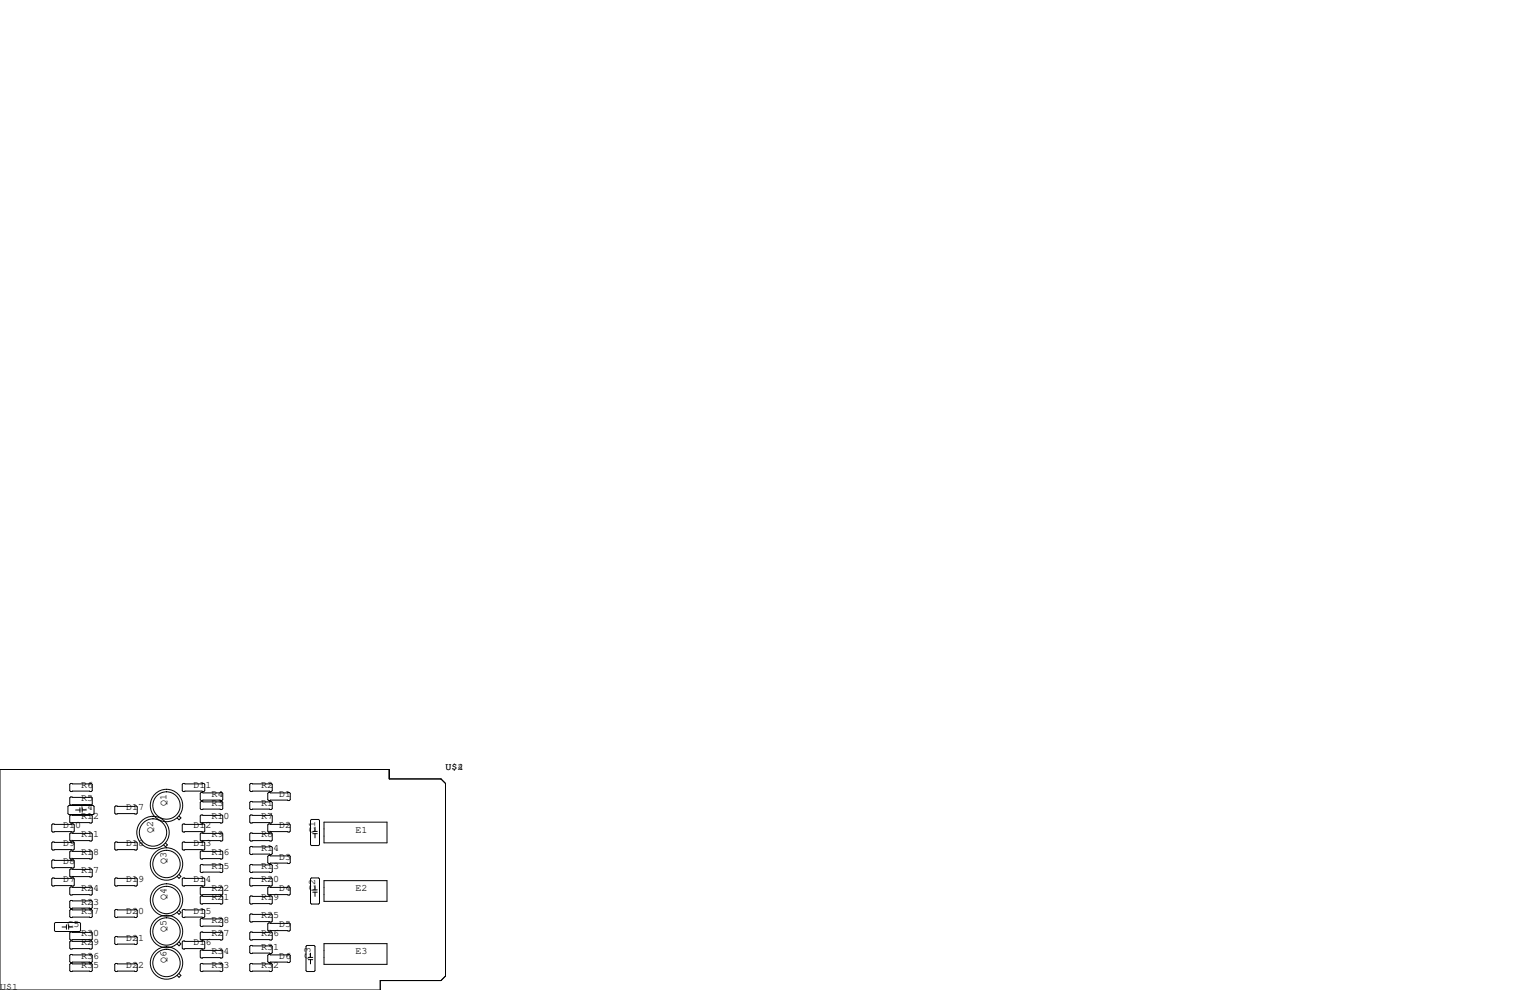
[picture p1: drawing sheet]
<svg xmlns="http://www.w3.org/2000/svg" width="432mm" height="279mm" viewBox="0 0 432 279" stroke-linecap="round" stroke-linejoin="round" font-family="sans-serif">
<g fill="none" stroke="#000" stroke-width=".28">
<path d="M0 217.2h109.9v2.6h14.6l1.2 1.3v54.4l-1.2 1.2h-17.2v2.7h-107.3zM14.9 232.5h5.8l.3 .3v1.8l-.3 .2h-5.8l-.3-.2v-1.8zM14.9 237.6h5.8l.3 .3v1.7l-.3 .3h-5.8l-.3-.3v-1.7zM19.4 227.3h6.9l.2 .3v2l-.2 .3h-6.9l-.2-.3v-2zM19.9 221.1h5.9l.2 .3v1.7l-.2 .3h-5.9l-.2-.3v-1.7zM19.9 224.9h5.9l.2 .3v1.7l-.2 .3h-5.9l-.2-.3v-1.7zM19.9 230h5.9l.2 .3v1.7l-.2 .3h-5.9l-.2-.3v-1.7zM19.9 235.1h5.9l.2 .2v1.8l-.2 .3h-5.9l-.2-.3v-1.8zM21.3 228.6h1.3M22.6 228v1.2M23.2 228.6h1.2M23.2 228v1.2"/>
<path d="M32.6 237.6h5.9l.2 .3v1.7l-.2 .3h-5.9l-.2-.3v-1.7zM32.6 227.5h5.9l.2 .2v1.8l-.2 .2h-5.9l-.2-.2v-1.8zM46.7 237.9l.5 .6-.5 .5-.5-.5M50.5 230.3l.6 .5-.6 .6-.5-.6M51.7 232.5h5.8l.3 .3v1.8l-.3 .2h-5.8l-.3-.2v-1.8zM51.7 221.1h5.8l.3 .3v1.7l-.3 .3h-5.8l-.3-.3v-1.7zM51.7 237.6h5.8l.3 .3v1.7l-.3 .3h-5.8l-.3-.3v-1.7zM56.8 223.6h5.8l.3 .3v1.8l-.3 .2h-5.8l-.3-.2v-1.8zM56.8 226.2h5.8l.3 .2v1.8l-.3 .3h-5.8l-.3-.3v-1.8zM56.8 235.1h5.8l.3 .2v1.8l-.3 .3h-5.8l-.3-.3v-1.8zM56.8 230h5.8l.3 .3v1.7l-.3 .3h-5.8l-.3-.3v-1.7zM70.7 226.2h5.9l.2 .2v1.8l-.2 .3h-5.9l-.2-.3v-1.8z"/>
<path d="M70.7 221.1h5.9l.2 .3v1.7l-.2 .3h-5.9l-.2-.3v-1.7zM70.7 230h5.9l.2 .3v1.7l-.2 .3h-5.9l-.2-.3v-1.7zM70.7 235.1h5.9l.2 .2v1.8l-.2 .3h-5.9l-.2-.3v-1.8zM70.7 238.9h5.9l.2 .2v1.8l-.2 .3h-5.9l-.2-.3v-1.8zM75.8 232.5h5.9l.2 .3v1.8l-.2 .2h-5.9l-.2-.2v-1.8zM75.8 223.6h5.9l.2 .3v1.8l-.2 .2h-5.9l-.2-.2v-1.8zM87.9 231.3h2l.3 .2v6.9l-.3 .2h-2l-.3-.2v-6.9zM88.3 234.6h1.2M88.3 235.3h1.2M88.9 233.4v1.2M88.9 235.3v1.2M91.4 232h17.8v5.9h-17.8z"/>
<path d="M14.9 247.8h5.8l.3 .2v1.8l-.3 .3h-5.8l-.3-.3v-1.8zM14.9 242.7h5.8l.3 .3v1.7l-.3 .3h-5.8l-.3-.3v-1.7zM19.9 256.7h5.9l.2 .2v1.8l-.2 .3h-5.9l-.2-.3v-1.8zM19.9 240.2h5.9l.2 .2v1.8l-.2 .2h-5.9l-.2-.2v-1.8zM19.9 245.2h5.9l.2 .3v1.8l-.2 .2h-5.9l-.2-.2v-1.8zM19.9 250.3h5.9l.2 .3v1.7l-.2 .3h-5.9l-.2-.3v-1.7zM19.9 254.1h5.9l.2 .3v1.8l-.2 .2h-5.9l-.2-.2v-1.8zM32.6 247.8h5.9l.2 .2v1.8l-.2 .3h-5.9l-.2-.3v-1.8zM32.6 256.7h5.9l.2 .2v1.8l-.2 .3h-5.9l-.2-.3v-1.8zM50.5 246.8l.6 .5-.6 .6-.5-.6M50.5 257l.6 .5-.6 .5-.5-.5M51.4 248l.3-.2h5.8l.3 .2v1.8l-.3 .3h-5.8l-.3-.3z"/>
<path d="M51.4 256.9l.3-.2h5.8l.3 .2v1.8l-.3 .3h-5.8l-.3-.3zM56.5 253.1l.3-.2h5.8l.3 .2v1.8l-.3 .2h-5.8l-.3-.2zM56.5 250.6l.3-.3h5.8l.3 .3v1.7l-.3 .3h-5.8l-.3-.3zM56.5 259.5l.3-.3h5.8l.3 .3v1.7l-.3 .3h-5.8l-.3-.3zM56.8 240.2h5.8l.3 .2v1.8l-.3 .2h-5.8l-.3-.2v-1.8zM56.8 244h5.8l.3 .2v1.8l-.3 .3h-5.8l-.3-.3v-1.8zM70.5 248l.2-.2h5.9l.2 .2v1.8l-.2 .3h-5.9l-.2-.3zM70.5 253.1l.2-.2h5.9l.2 .2v1.8l-.2 .2h-5.9l-.2-.2zM70.5 258.2l.2-.3h5.9l.2 .3v1.8l-.2 .2h-5.9l-.2-.2zM70.7 244h5.9l.2 .2v1.8l-.2 .3h-5.9l-.2-.3v-1.8zM75.6 250.6l.2-.3h5.9l.2 .3v1.7l-.2 .3h-5.9l-.2-.3zM75.8 241.4h5.9l.2 .3v1.8l-.2 .2h-5.9l-.2-.2v-1.8z"/>
<path d="M87.6 248l.3-.2h2l.3 .2v6.9l-.3 .2h-2l-.3-.2zM88.3 251.2h1.2M88.3 251.8h1.2M88.9 249.9v1.3M88.9 251.8v1.2M91.4 248.5h17.8v5.9h-17.8zM15.4 260.6l.2-.3h6.9l.2 .3v2l-.2 .3h-6.9l-.2-.3zM17.5 261.6h1.2M18.7 261v1.3M19.4 261.6h1.2M19.4 261v1.3M19.9 263h5.9l.2 .3v1.7l-.2 .3h-5.9l-.2-.3v-1.7z"/>
<path d="M19.9 265.6h5.9l.2 .2v1.8l-.2 .2h-5.9l-.2-.2v-1.8zM19.9 269.4h5.9l.2 .2v1.8l-.2 .3h-5.9l-.2-.3v-1.8zM19.9 271.9h5.9l.2 .3v1.7l-.2 .3h-5.9l-.2-.3v-1.7zM32.6 271.9h5.9l.2 .3v1.7l-.2 .3h-5.9l-.2-.3v-1.7zM32.6 264.3h5.9l.2 .2v1.8l-.2 .3h-5.9l-.2-.3v-1.8zM50.5 265.9l.6 .5-.6 .5-.5-.5M50.5 274.8l.6 .5-.6 .5-.5-.5M51.4 265.8l.3-.2h5.8l.3 .2v1.8l-.3 .2h-5.8l-.3-.2zM56.5 268.4l.3-.3h5.8l.3 .3v1.7l-.3 .3h-5.8l-.3-.3zM56.5 272.2l.3-.3h5.8l.3 .3v1.7l-.3 .3h-5.8l-.3-.3zM56.5 263.3l.3-.3h5.8l.3 .3v1.7l-.3 .3h-5.8l-.3-.3zM70.5 267.1l.2-.3h5.9l.2 .3v1.8l-.2 .2h-5.9l-.2-.2z"/>
<path d="M70.5 272.2l.2-.3h5.9l.2 .3v1.7l-.2 .3h-5.9l-.2-.3zM70.5 263.3l.2-.3h5.9l.2 .3v1.7l-.2 .3h-5.9l-.2-.3zM75.6 260.7l.2-.2h5.9l.2 .2v1.8l-.2 .3h-5.9l-.2-.3zM75.6 269.6l.2-.2h5.9l.2 .2v1.8l-.2 .3h-5.9l-.2-.3zM86.4 267.1l.2-.3h2l.3 .3v6.8l-.3 .3h-2l-.2-.3zM87 270.2h1.3M87 270.8h1.3M87.6 269v1.2M87.6 270.8v1.2M91.4 266.3h17.8v5.9h-17.8z"/>
<circle cx="43.2" cy="235" r="3.9"/>
<circle cx="43.2" cy="235" r="4.6"/>
<circle cx="47" cy="227.3" r="3.9"/>
<circle cx="47" cy="227.3" r="4.6"/>
<circle cx="47" cy="243.8" r="3.9"/>
<circle cx="47" cy="254" r="3.9"/>
<circle cx="47" cy="254" r="4.6"/>
<circle cx="47" cy="243.8" r="4.6"/>
<circle cx="47" cy="262.9" r="3.9"/>
<circle cx="47" cy="271.8" r="3.9"/>
<circle cx="47" cy="262.9" r="4.6"/>
<circle cx="47" cy="271.8" r="4.6"/>
</g>
<g font-size="2.8">
<text x="125.7" y="217.2">U$4</text>
<text x="125.7" y="217.2">U$2</text>
<text x="22.9" y="226.1">R5</text>
<text x="22.9" y="222.2">R6</text>
<text x="47" y="227.3" transform="rotate(-90 47 227.3)">Q1</text>
<text x="54.6" y="222.2">D11</text>
<text x="59.7" y="227.3">R3</text>
<text x="59.7" y="224.8">R4</text>
<text x="73.7" y="227.3">R1</text>
<text x="73.7" y="222.2">R2</text>
<text x="78.7" y="224.8">D1</text>
<text x="17.8" y="233.7">D10</text>
<text x="22.9" y="228.6">C4</text>
<text x="22.9" y="231.1">R12</text>
<text x="35.6" y="228.6">D17</text>
<text x="54.6" y="233.7">D12</text>
<text x="59.7" y="231.1">R10</text>
<text x="73.7" y="231.1">R7</text>
<text x="78.7" y="233.7">D2</text>
<text x="17.8" y="238.8">D9</text>
<text x="22.9" y="236.2">R11</text>
<text x="35.6" y="238.8">D18</text>
<text x="43.2" y="234.9" transform="rotate(-90 43.2 234.9)">Q2</text>
<text x="54.6" y="238.8">D13</text>
<text x="59.7" y="236.2">R9</text>
<text x="73.7" y="236.2">R8</text>
<text x="88.9" y="234.9" transform="rotate(-90 88.9 234.9)">C1</text>
<text x="100.3" y="234.9">E1</text>
<text x="17.8" y="243.8">D8</text>
<text x="22.9" y="241.3">R18</text>
<text x="47" y="243.8" transform="rotate(-90 47 243.8)">Q3</text>
<text x="59.7" y="245.1">R15</text>
<text x="59.7" y="241.3">R16</text>
<text x="73.7" y="245.1">R13</text>
<text x="73.7" y="240">R14</text>
<text x="78.7" y="242.6">D3</text>
<text x="17.8" y="248.9">D7</text>
<text x="22.9" y="246.4">R17</text>
<text x="22.9" y="251.5">R24</text>
<text x="35.6" y="248.9">D19</text>
<text x="54.6" y="248.9">D14</text>
<text x="59.7" y="251.5">R22</text>
<text x="73.7" y="248.9">R20</text>
<text x="78.7" y="251.5">D4</text>
<text x="88.9" y="251.5" transform="rotate(-90 88.9 251.5)">C2</text>
<text x="100.3" y="251.5">E2</text>
<text x="22.9" y="257.8">R37</text>
<text x="22.9" y="255.3">R23</text>
<text x="35.6" y="257.8">D20</text>
<text x="47" y="254" transform="rotate(-90 47 254)">Q4</text>
<text x="54.6" y="257.8">D15</text>
<text x="59.7" y="254">R21</text>
<text x="73.7" y="254">R19</text>
<text x="19" y="261.6">C5</text>
<text x="47" y="262.9" transform="rotate(-90 47 262.9)">Q5</text>
<text x="59.7" y="260.3">R28</text>
<text x="73.7" y="259.1">R25</text>
<text x="78.7" y="261.6">D5</text>
<text x="22.9" y="266.7">R29</text>
<text x="22.9" y="264.2">R30</text>
<text x="35.6" y="265.4">D21</text>
<text x="54.6" y="266.7">D16</text>
<text x="59.7" y="264.2">R27</text>
<text x="59.7" y="269.2">R34</text>
<text x="73.7" y="264.2">R26</text>
<text x="73.7" y="268">R31</text>
<text x="100.3" y="269.2">E3</text>
<text x="22.9" y="273">R35</text>
<text x="22.9" y="270.5">R36</text>
<text x="35.6" y="273">D22</text>
<text x="47" y="271.8" transform="rotate(-90 47 271.8)">Q6</text>
<text x="59.7" y="273">R33</text>
<text x="73.7" y="273">R32</text>
<text x="78.7" y="270.5">D6</text>
<text x="87.6" y="270.5" transform="rotate(-90 87.6 270.5)">C3</text>
<text x="0" y="279.4">U$1</text>
</g>
</svg>
